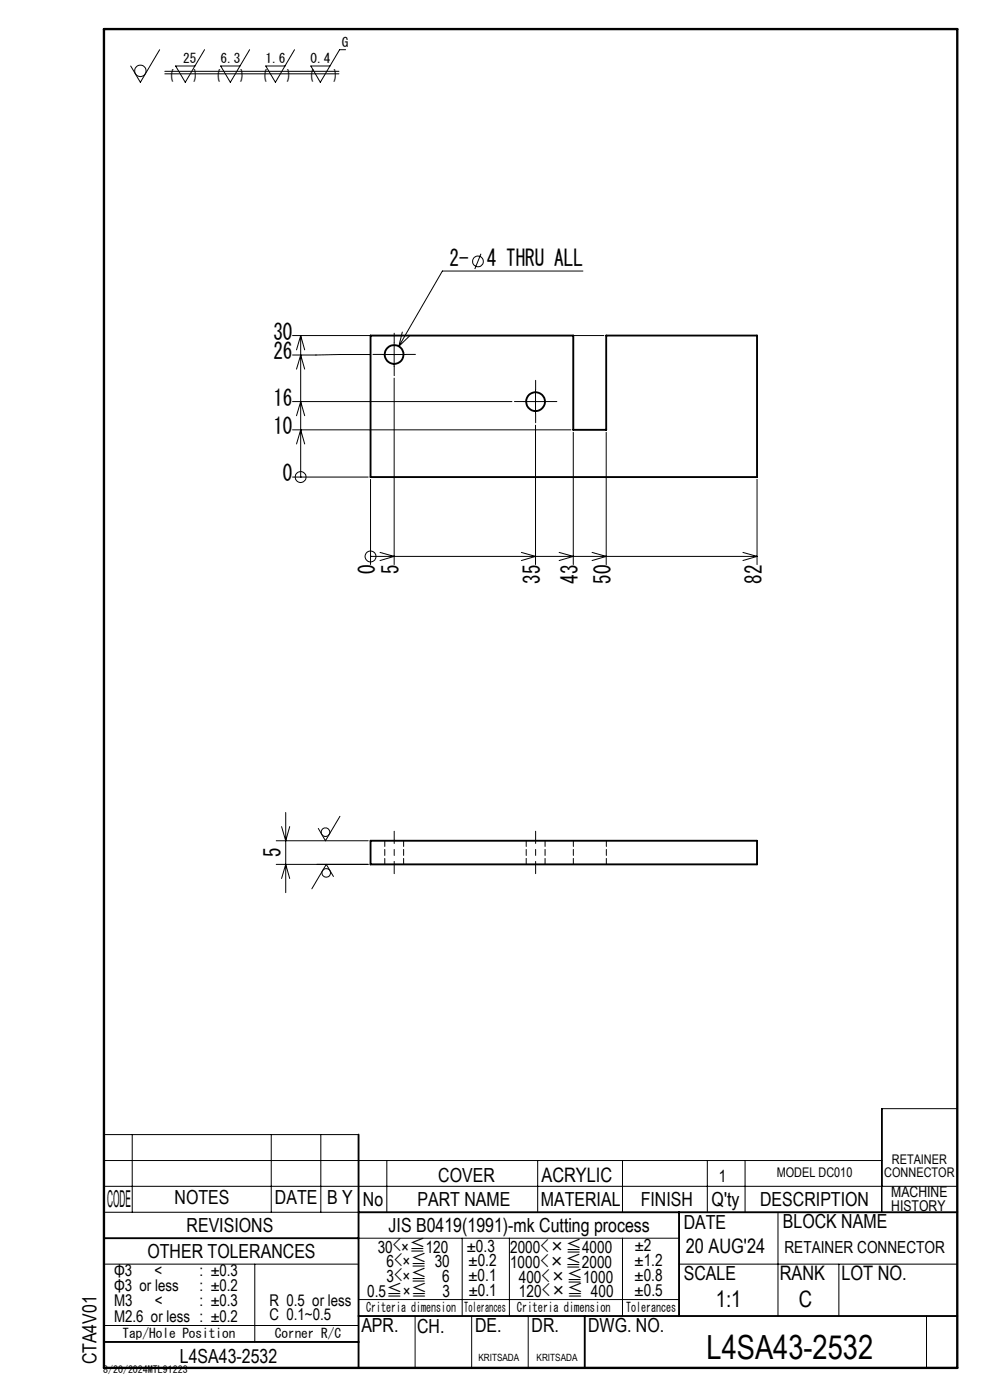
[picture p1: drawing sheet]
<svg xmlns="http://www.w3.org/2000/svg" width="210mm" height="297mm" viewBox="0 0 210 297" stroke-linecap="round" stroke-linejoin="round" font-family="sans-serif">
<g fill="none" stroke="#000" stroke-width=".21">
<path d="M33.9 10.5l-4.1 7-2.1-3.5M35 15.1h36.9M35 15.7h36.9M43.4 10.5l-4.1 7-2-3.5h4M53 10.5l-4.1 7-2.1-3.5h4.1M62.5 10.5l-4.1 7-2-3.5h4.1M73.3 10.5h-1.3l-4.1 7-2-3.5h4.1M102 53.8l-1.3 3.3M123.6 57.5h-29.8l-9.2 16M62.1 71.2h66M62.9 78.3l.9-3 .8 3M63.8 71.2v30"/>
<path d="M63.8 71.2l.8 3M63.8 71.2l-.9 3M78.6 75.2l-16.5 .1M81.1 75.2h5M83.6 72.7v5M85.3 70.4l-.7 3.1M86.9 71.3l-2.3 2.2M62.1 85.2h46.5M62.1 91.2h59M62.9 94.2l.9-3 .8 3M62.9 88.2l.9-3 .8 3M83.6 80.2v39.6"/>
<path d="M111.1 85.2h5M113.6 82.7v5M113.6 90.2v29.6M121.6 91.7v28.1M128.6 91.7v28.1M62.1 101.2h16M63.8 101.2h.1M78.6 118h.1M78.6 101.7v18.1M78.6 118h82M80.6 117.2l3 .8-3 .9M110.6 117.2l3 .8-3 .9"/>
<path d="M118.6 117.2l3 .8-3 .9M125.6 117.2l3 .8-3 .9M157.6 117.2l3 .8M160.6 101.7v18.1M160.6 118l-3 .9M58.6 178.4h19.5M59.7 175.4l.9 3 .9-3M60.6 172.4v17M72.1 173.2l-3.1 5.2-1.5-2.6M58.6 183.4h19.5M59.7 186.4l.9-3 .9 3M70.7 185.9l-1.5-2.5-3.1 5.2"/>
<path d="M203.1 235.2h-16.1v22M22 240.7h54.1M22 251.7h181.1M22 257.2h54.1M22 246.2h165M28 240.7v16.5M57.5 240.7v16.5M68.1 240.7v16.5M82.1 246.2v11M114.1 246.2v11M132 246.2v11M150 246.2v11"/>
<path d="M158 246.2v11M165 257.2v22M22 268.2h54.1M54 268.2v16.5M76.1 262.7h67.9M76.1 275.7h67.9M88.1 279.2v11M98 262.7v16.5M100 279.2v11M108.1 262.7v16.5M112 279.2v11M132 262.7v16.5"/>
<path d="M144 268.2h59.1M177.9 268.2v11M196.5 279.2v11M22 281.2h54.1"/>
<circle cx="29.8" cy="15" r="1.21"/>
<circle cx="101.4" cy="55.4" r="1.13"/>
<circle cx="63.8" cy="101.2" r="1.15"/>
<circle cx="78.6" cy="118.1" r="1.16"/>
<circle cx="69" cy="176.5" r=".92"/>
<circle cx="69.2" cy="185.2" r=".92"/>
</g>
<path d="M81.1 75.2h-2M83.6 72.7v-2M83.6 77.7v2M86.1 75.2h2M111.1 85.2h-2M113.6 82.7v-2M113.6 87.7v2M116.1 85.2h2" fill="none" stroke="#000" stroke-width=".21" stroke-dasharray="30.5 1.3 1.3 1.3"/>
<path d="M83.6 185.3v-9M113.6 185.3v-9" fill="none" stroke="#000" stroke-width=".21" stroke-dasharray="30.5 1.3 1.3 1.3" stroke-dashoffset="27.9"/>
<g fill="none" stroke="#000" stroke-width=".4">
<path d="M78.6 71.2h43v20h7v-20h32v30h-82zM78.6 178.4h82v5h-82zM76.1 257.2h127M76.1 240.7v49.5M144 257.2v22M22 262.7h54.1M76.1 279.2h127M124 279.2v11M22 284.7h54.1"/>
<circle cx="83.6" cy="75.2" r="2"/>
<circle cx="113.6" cy="85.2" r="2"/>
</g>
<path d="M22 6.2h181.1v284h-181.1z" fill="none" stroke="#000" stroke-width=".5"/>
<path d="M81.6 178.3v5M111.6 178.3v5M85.6 183.3v-5M115.6 183.3v-5M121.6 183.3v-5M128.6 183.3v-5" fill="none" stroke="#000" stroke-width=".21" stroke-dasharray="1.3 .6"/>
<text font-size="7.1" x="149.9" y="288.2">L4SA43-2532</text>
<text font-size="4.9" x="22.7" y="256">CODE</text>
<g font-size="4.8">
<text x="95.3" y="56.4">2-</text>
<text x="103.3" y="56.4">4 THRU ALL</text>
<text x="58" y="76.3">26</text>
<text x="58" y="72.1">30</text>
<text x="58" y="86.1">16</text>
<text x="58" y="92.1">10</text>
<text x="60" y="102.1">0</text>
<text x="79.6" y="121.8" transform="rotate(-90 79.6 121.8)">0</text>
<text x="84.6" y="121.8" transform="rotate(-90 84.6 121.8)">5</text>
<text x="114.6" y="123.8" transform="rotate(-90 114.6 123.8)">35</text>
<text x="122.6" y="123.8" transform="rotate(-90 122.6 123.8)">43</text>
<text x="129.6" y="123.8" transform="rotate(-90 129.6 123.8)">50</text>
<text x="161.6" y="123.8" transform="rotate(-90 161.6 123.8)">82</text>
<text x="59.5" y="181.9" transform="rotate(-90 59.5 181.9)">5</text>
<text x="151.8" y="277.3">1:1</text>
<text x="169.5" y="277.3">C</text>
</g>
<g font-size="4.2">
<text x="114.9" y="250.8">ACRYLIC</text>
<text x="145.5" y="265.9">20 AUG'24</text>
<text x="165.4" y="271.6">RANK</text>
<text x="178.5" y="271.6">LOT NO.</text>
</g>
<g font-size="4.1">
<text x="93" y="250.8">COVER</text>
<text x="37" y="255.5">NOTES</text>
<text x="58.3" y="255.5">DATE</text>
<text x="69.4" y="255.5">B Y</text>
<text x="77" y="255.9">No</text>
<text x="88.5" y="255.9">PART NAME</text>
<text x="114.7" y="255.9">MATERIAL</text>
<text x="135.9" y="255.9">FINISH</text>
<text x="151" y="255.9">Q'ty</text>
<text x="161.2" y="255.9">DESCRIPTION</text>
<text x="39.6" y="261.3">REVISIONS</text>
<text x="82.4" y="261.3">JIS B0419(1991)-mk Cutting process</text>
<text x="145.1" y="260.7">DATE</text>
<text x="166.1" y="260.6">BLOCK NAME</text>
<text x="31.3" y="266.8">OTHER TOLERANCES</text>
<text x="145.1" y="271.6">SCALE</text>
<text x="76.7" y="282.7">APR.</text>
<text x="88.5" y="282.8">CH.</text>
<text x="100.8" y="282.6">DE.</text>
<text x="112.8" y="282.6">DR.</text>
<text x="124.8" y="282.6">DWG. NO.</text>
<text x="20.4" y="289.5" transform="rotate(-90 20.4 289.5)">CTA4V01</text>
<text x="38.2" y="289.1">L4SA43-2532</text>
</g>
<g font-size="3.5">
<text x="152.5" y="250.8">1</text>
<text x="80.1" y="265.7">30&lt;×≦120</text>
<text x="82" y="268.8">6&lt;×≦ 30</text>
<text x="99" y="265.5">±0.3</text>
<text x="99.4" y="268.6">±0.2</text>
<text x="108.2" y="269">1000&lt;×≦2000</text>
<text x="108.2" y="265.8">2000&lt;×≦4000</text>
<text x="134.6" y="268.6">±1.2</text>
<text x="134.6" y="265.5">±2</text>
<text x="166.4" y="265.9">RETAINER CONNECTOR</text>
<text x="77.9" y="275.2">0.5≦×≦</text>
<text x="82" y="271.9">3&lt;×≦</text>
<text x="93.8" y="271.9">6</text>
<text x="93.9" y="275.2">3</text>
<text x="99.4" y="271.7">±0.1</text>
<text x="99.4" y="274.8">±0.1</text>
<text x="110" y="272.1">400&lt;×≦1000</text>
<text x="110.1" y="275.3">120&lt;×≦ 400</text>
<text x="134.6" y="271.8">±0.8</text>
<text x="134.6" y="275">±0.5</text>
</g>
<g font-size="3.4">
<text x="24.2" y="270.7">Φ3</text>
<text x="24.2" y="273.9">Φ3 or less</text>
<text x="32.7" y="270.7">&lt;</text>
<text x="42.3" y="273.9">: ±0.2</text>
<text x="42.3" y="270.7">: ±0.3</text>
<text x="24.2" y="277.1">M3</text>
<text x="24.2" y="280.4">M2.6 or less : ±0.2</text>
<text x="32.8" y="277.1">&lt;</text>
<text x="42.3" y="277.1">: ±0.3</text>
<text x="57.2" y="277">R 0.5 or less</text>
<text x="57.2" y="280">C 0.1~0.5</text>
</g>
<g font-size="3.2">
<text x="189.1" y="254">MACHINE</text>
<text x="189.1" y="257">HISTORY</text>
</g>
<g font-size="2.8">
<text x="72.5" y="9.9">G</text>
<text x="36" y="16.7">(</text>
<text x="38.9" y="13.3">25</text>
<text x="40.9" y="16.7">)</text>
<text x="45.9" y="16.7">(</text>
<text x="46.8" y="13.3">6.3</text>
<text x="50.8" y="16.7">)</text>
<text x="55.8" y="16.7">(</text>
<text x="56.3" y="13.3">1.6</text>
<text x="60.7" y="16.7">)</text>
<text x="65.6" y="16.7">(</text>
<text x="65.9" y="13.3">0.4</text>
<text x="70.6" y="16.7">)</text>
<text x="164.8" y="249.7">MODEL DC010</text>
<text x="187.6" y="249.7">CONNECTOR</text>
<text x="189.2" y="246.9">RETAINER</text>
<text x="77.7" y="278.3">Criteria dimension</text>
<text x="98.5" y="278.3">Tolerances</text>
<text x="109.7" y="278.4">Criteria dimension</text>
<text x="132.8" y="278.4">Tolerances</text>
<text x="26" y="283.7">Tap/Hole Position</text>
<text x="58.3" y="283.7">Corner R/C</text>
</g>
<g font-size="2.1">
<text x="21.9" y="291.2">8/20/2024MTL91223</text>
<text x="101.5" y="288.6">KRITSADA</text>
<text x="113.8" y="288.7">KRITSADA</text>
</g>
</svg>
